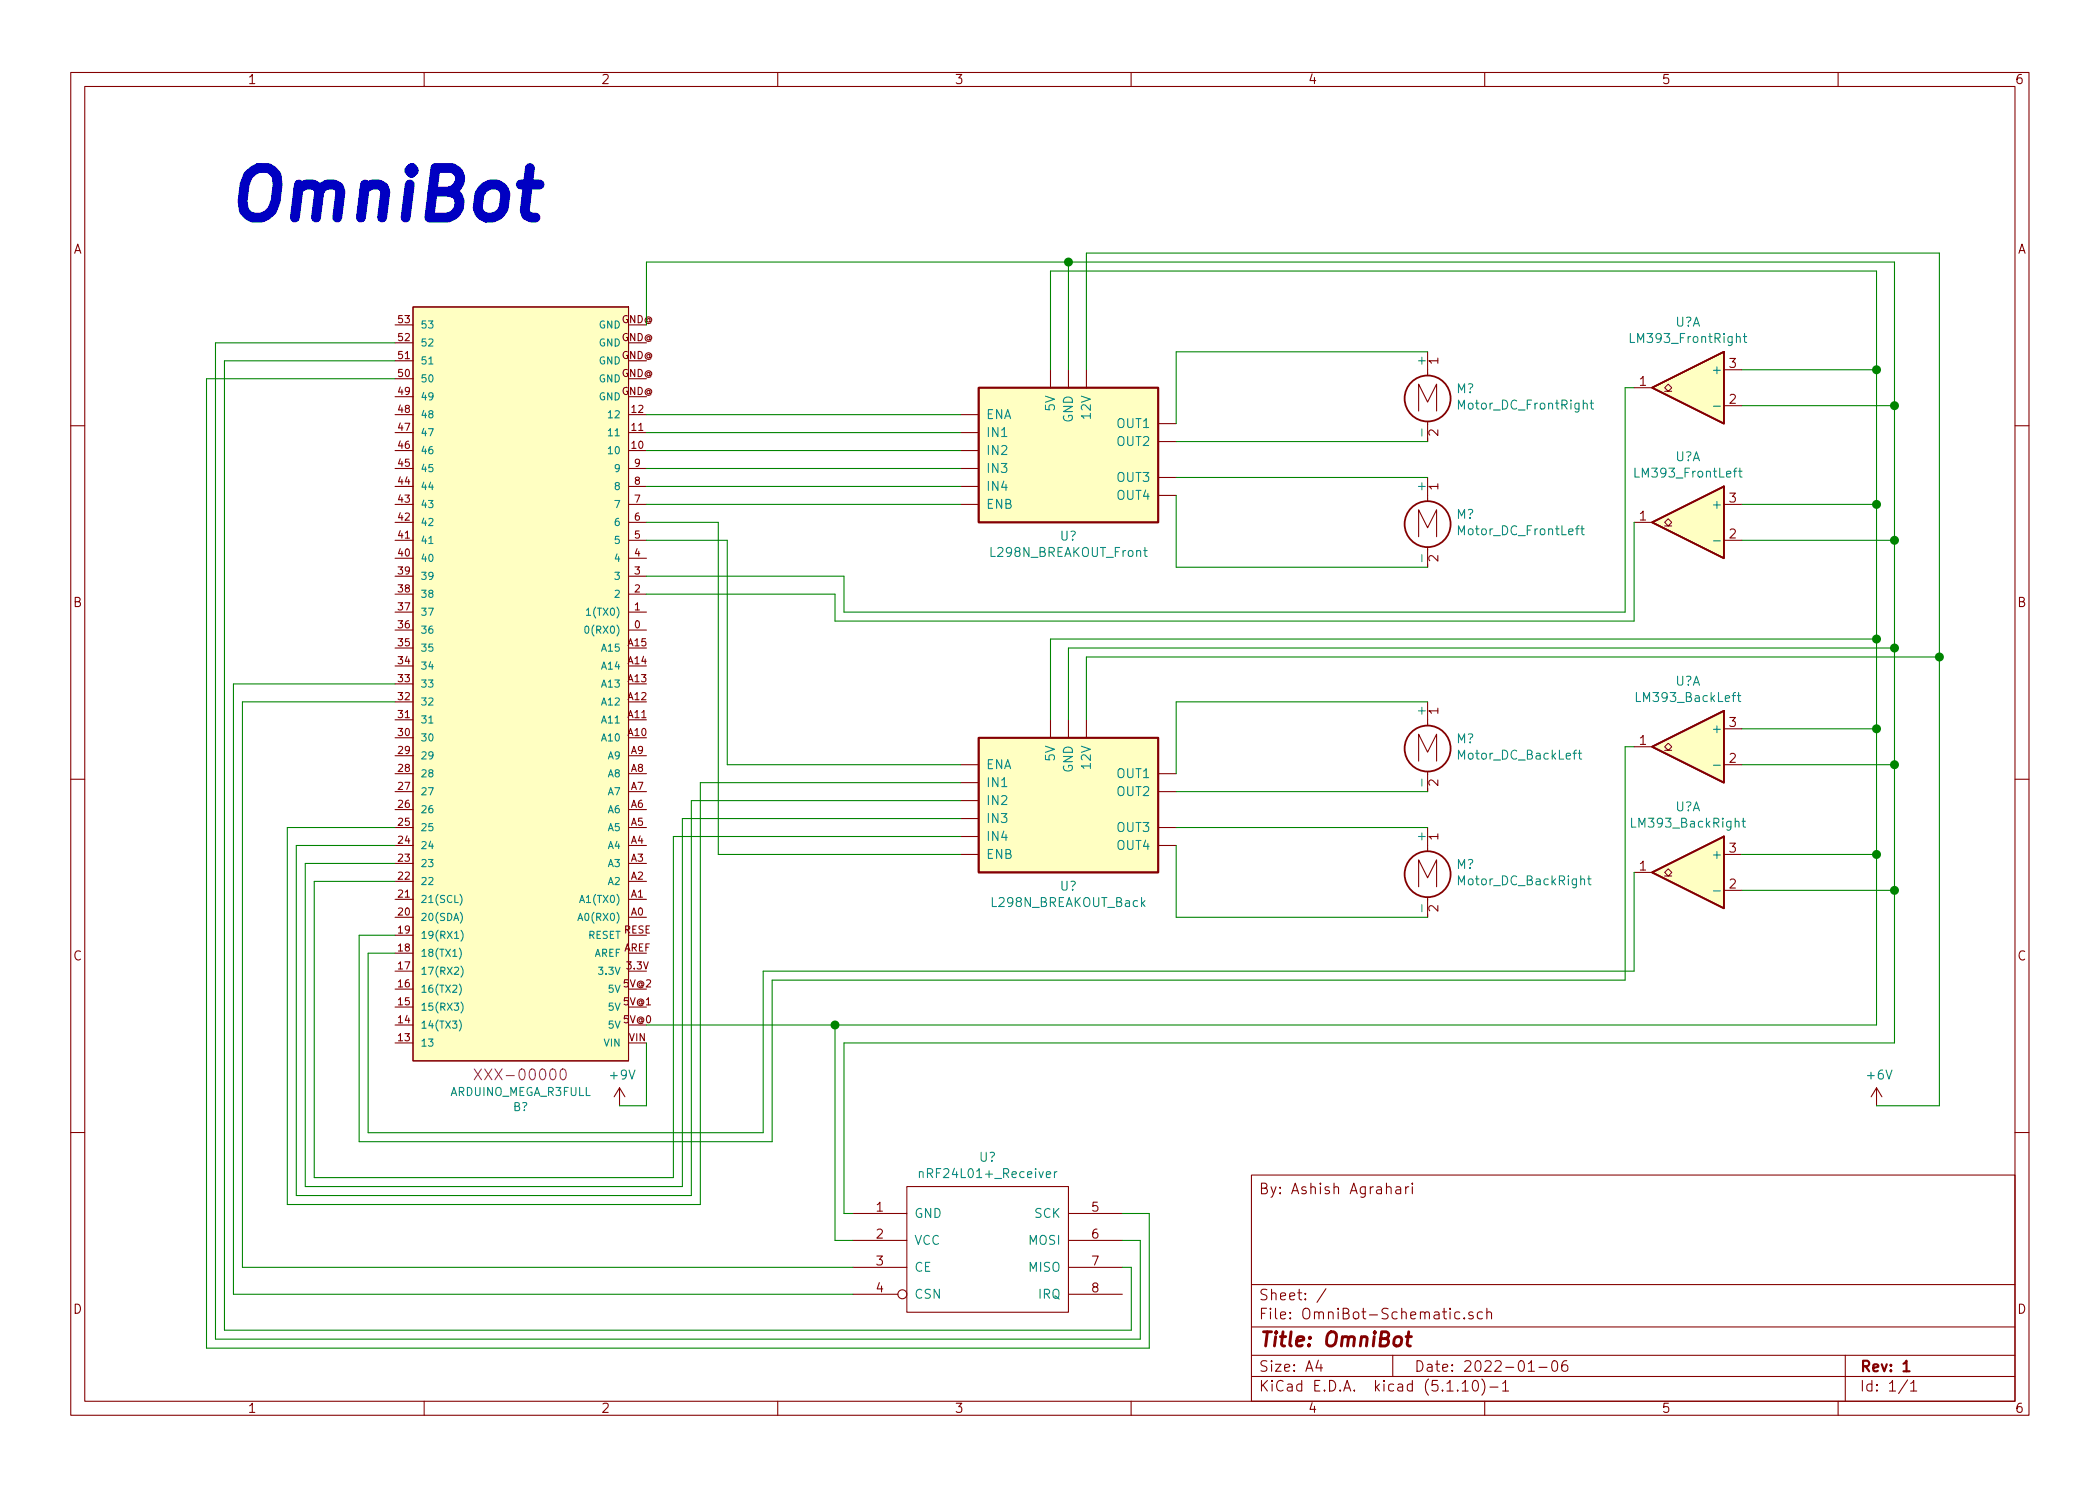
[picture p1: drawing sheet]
EESchema Schematic File Version 4
EELAYER 30 0
EELAYER END
$Descr A4 11693 8268
encoding utf-8
Sheet 1 1
Title "OmniBot"
Date "2022-01-06"
Rev "1"
Comp ""
Comment1 ""
Comment2 ""
Comment3 ""
Comment4 "By: Ashish Agrahari"
$EndDescr
$Comp
L myelin-kicad:nRF24L01+ U?
U 1 1
P 5500 6950
F 0 "U?" H 5500 7465 50  0000 C CNN
F 1 "nRF24L01+_Receiver" H 5500 7374 50  0000 C CNN
F 2 "MODULE" H 5500 7050 50  0001 C CNN
F 3 "DOCUMENTATION" H 5500 6900 50  0001 C CNN
	1    5500 6950
	1    0    0    -1  
$EndComp
Wire Wire Line
	6550 1950 6550 2350
Wire Wire Line
	6550 2750 6550 3150
Wire Wire Line
	6550 3150 7950 3150
Wire Wire Line
	7950 2650 6550 2650
Wire Wire Line
	7950 1950 6550 1950
$Comp
L Motor:Motor_DC M?
U 1 1
P 7950 2850
F 0 "M?" H 8108 2846 50  0000 L CNN
F 1 "Motor_DC_FrontLeft" H 8108 2755 50  0000 L CNN
F 2 "" H 7950 2760 50  0001 C CNN
F 3 "~" H 7950 2760 50  0001 C CNN
	1    7950 2850
	1    0    0    -1  
$EndComp
$Comp
L Motor:Motor_DC M?
U 1 1
P 7950 2150
F 0 "M?" H 8108 2146 50  0000 L CNN
F 1 "Motor_DC_FrontRight" H 8108 2055 50  0000 L CNN
F 2 "" H 7950 2060 50  0001 C CNN
F 3 "~" H 7950 2060 50  0001 C CNN
	1    7950 2150
	1    0    0    -1  
$EndComp
Wire Wire Line
	7950 2450 6550 2450
$Comp
L AA_Custom_Components:L298N_BREAKOUT U?
U 1 1
P 5950 2550
F 0 "U?" H 5950 2125 50  0000 C CNN
F 1 "L298N_BREAKOUT_Front" H 5950 2034 50  0000 C CNN
F 2 "" H 6000 3100 50  0001 L CNN
F 3 "" H 6100 2800 50  0001 C CNN
	1    5950 2550
	1    0    0    -1  
$EndComp
Wire Wire Line
	5350 2300 3600 2300
Wire Wire Line
	3600 2400 5350 2400
Wire Wire Line
	5350 2500 3600 2500
Wire Wire Line
	5350 2600 3600 2600
Wire Wire Line
	5350 2700 3600 2700
Wire Wire Line
	5350 2800 3600 2800
Wire Wire Line
	4000 2900 3600 2900
Wire Wire Line
	6250 7050 6300 7050
Wire Wire Line
	6300 7050 6300 7400
Wire Wire Line
	6250 6900 6350 6900
Wire Wire Line
	6350 6900 6350 7450
Wire Wire Line
	6250 6750 6400 6750
Wire Wire Line
	6400 6750 6400 7500
Wire Wire Line
	4050 3000 4050 4250
Wire Wire Line
	4050 3000 3600 3000
$Comp
L Comparator:LM393 U?
U 1 1
P 9400 2150
F 0 "U?" H 9400 2517 50  0000 C CNN
F 1 "LM393_FrontRight" H 9400 2426 50  0000 C CNN
F 2 "" H 9400 2150 50  0001 C CNN
F 3 "http://www.ti.com/lit/ds/symlink/lm393.pdf" H 9400 2150 50  0001 C CNN
	1    9400 2150
	-1   0    0    -1  
$EndComp
Wire Wire Line
	4700 3200 4700 3400
Wire Wire Line
	4700 3400 9050 3400
Wire Wire Line
	3600 3200 4700 3200
Wire Wire Line
	2000 5200 2200 5200
Wire Wire Line
	2000 5200 2000 6350
Wire Wire Line
	2050 6300 2050 5300
Wire Wire Line
	2050 5300 2200 5300
Wire Wire Line
	4650 3450 4650 3300
Wire Wire Line
	3600 3300 4650 3300
Wire Wire Line
	1350 3900 1350 7050
Wire Wire Line
	1150 2100 1150 7500
Wire Wire Line
	1350 3900 2200 3900
Wire Wire Line
	1300 3800 2200 3800
Wire Wire Line
	1600 4600 2200 4600
Wire Wire Line
	1650 4700 2200 4700
Wire Wire Line
	1700 4800 2200 4800
Wire Wire Line
	1750 4900 2200 4900
Wire Wire Line
	1750 6550 3750 6550
Wire Wire Line
	1700 6600 3800 6600
Wire Wire Line
	1650 6650 3850 6650
Wire Wire Line
	1600 6700 3900 6700
Wire Wire Line
	1150 2100 2200 2100
Wire Wire Line
	1250 2000 2200 2000
Wire Wire Line
	1200 1900 2200 1900
Wire Wire Line
	1750 4900 1750 6550
Wire Wire Line
	1700 4800 1700 6600
Wire Wire Line
	1650 4700 1650 6650
Wire Wire Line
	1600 4600 1600 6700
Wire Wire Line
	4250 6300 4250 5400
Wire Wire Line
	2050 6300 4250 6300
Wire Wire Line
	4300 6350 4300 5450
Wire Wire Line
	4300 5450 9050 5450
Wire Wire Line
	4300 6350 2000 6350
Wire Wire Line
	4000 4750 4000 2900
Wire Wire Line
	1300 3800 1300 7200
$Comp
L SparkFun-Boards:ARDUINO_MEGA_R3FULL B?
U 1 1
P 2900 3800
F 0 "B?" H 2900 6160 45  0000 C CNN
F 1 "ARDUINO_MEGA_R3FULL" H 2900 6076 45  0000 C CNN
F 2 "ARDUINO_MEGA" H 2900 5950 20  0001 C CNN
F 3 "" H 2900 3800 50  0001 C CNN
F 4 "XXX-00000" H 2900 5981 60  0000 C CNN "Field4"
	1    2900 3800
	-1   0    0    1   
$EndComp
Wire Wire Line
	9100 3450 9100 2900
Wire Wire Line
	9100 3450 4650 3450
Wire Wire Line
	9050 3400 9050 2150
Wire Wire Line
	9050 2150 9100 2150
$Comp
L Comparator:LM393 U?
U 1 1
P 9400 2900
F 0 "U?" H 9400 3267 50  0000 C CNN
F 1 "LM393_FrontLeft" H 9400 3176 50  0000 C CNN
F 2 "" H 9400 2900 50  0001 C CNN
F 3 "http://www.ti.com/lit/ds/symlink/lm393.pdf" H 9400 2900 50  0001 C CNN
	1    9400 2900
	-1   0    0    -1  
$EndComp
Wire Wire Line
	3600 1800 3600 1450
Wire Wire Line
	3600 1450 5950 1450
Wire Wire Line
	10550 1450 10550 2250
Wire Wire Line
	9700 3000 10550 3000
Connection ~ 10550 3000
Wire Wire Line
	10550 3000 10550 3600
Wire Wire Line
	9700 2250 10550 2250
Connection ~ 10550 2250
Wire Wire Line
	10550 2250 10550 3000
Wire Wire Line
	5950 3600 10550 3600
Wire Wire Line
	5950 2050 5950 1450
Connection ~ 5950 1450
Wire Wire Line
	5950 1450 10550 1450
Connection ~ 10550 3600
Wire Wire Line
	9700 2050 10450 2050
Connection ~ 10450 2050
Wire Wire Line
	10450 2050 10450 2800
Wire Wire Line
	9700 2800 10450 2800
Connection ~ 10450 2800
Wire Wire Line
	10450 2800 10450 3550
Wire Wire Line
	5850 3550 10450 3550
Connection ~ 10450 3550
Wire Wire Line
	4750 6900 4650 6900
Wire Wire Line
	4700 5800 10550 5800
Wire Wire Line
	5850 1500 10450 1500
Wire Wire Line
	6050 3650 10800 3650
Wire Wire Line
	10800 1400 6050 1400
Connection ~ 10800 3650
Connection ~ 10450 4750
Connection ~ 10450 4050
Wire Wire Line
	10450 3550 10450 4050
Wire Wire Line
	10550 3600 10550 4250
Connection ~ 10550 4250
Connection ~ 10550 4950
Wire Wire Line
	10550 4950 10550 5800
Wire Wire Line
	10550 4250 10550 4950
Wire Wire Line
	10450 4750 10450 5700
Wire Wire Line
	10450 4050 10450 4750
Wire Wire Line
	4250 5400 9100 5400
Wire Wire Line
	3900 4350 3900 6700
Wire Wire Line
	3850 4450 3850 6650
Wire Wire Line
	3800 4550 3800 6600
Wire Wire Line
	3750 4650 3750 6550
Wire Wire Line
	6050 4000 6050 3650
Wire Wire Line
	5950 3600 5950 4000
Wire Wire Line
	9700 4750 10450 4750
Wire Wire Line
	9700 4050 10450 4050
Wire Wire Line
	5850 3550 5850 4000
Wire Wire Line
	9700 4250 10550 4250
Wire Wire Line
	9700 4950 10550 4950
Wire Wire Line
	9050 4150 9100 4150
Wire Wire Line
	9050 5450 9050 4150
Wire Wire Line
	9100 5400 9100 4850
Wire Wire Line
	4050 4250 5350 4250
Wire Wire Line
	5350 4350 3900 4350
Wire Wire Line
	3850 4450 5350 4450
Wire Wire Line
	3800 4550 5350 4550
Wire Wire Line
	3750 4650 5350 4650
Wire Wire Line
	5350 4750 4000 4750
$Comp
L AA_Custom_Components:L298N_BREAKOUT U?
U 1 1
P 5950 4500
F 0 "U?" H 5950 4075 50  0000 C CNN
F 1 "L298N_BREAKOUT_Back" H 5950 3984 50  0000 C CNN
F 2 "" H 6000 5050 50  0001 L CNN
F 3 "" H 6100 4750 50  0001 C CNN
	1    5950 4500
	1    0    0    -1  
$EndComp
Wire Wire Line
	7950 4400 6550 4400
$Comp
L Motor:Motor_DC M?
U 1 1
P 7950 4100
F 0 "M?" H 8108 4096 50  0000 L CNN
F 1 "Motor_DC_BackLeft" H 8108 4005 50  0000 L CNN
F 2 "" H 7950 4010 50  0001 C CNN
F 3 "~" H 7950 4010 50  0001 C CNN
	1    7950 4100
	1    0    0    -1  
$EndComp
$Comp
L Motor:Motor_DC M?
U 1 1
P 7950 4800
F 0 "M?" H 8108 4796 50  0000 L CNN
F 1 "Motor_DC_BackRight" H 8108 4705 50  0000 L CNN
F 2 "" H 7950 4710 50  0001 C CNN
F 3 "~" H 7950 4710 50  0001 C CNN
	1    7950 4800
	1    0    0    -1  
$EndComp
Wire Wire Line
	7950 3900 6550 3900
Wire Wire Line
	7950 4600 6550 4600
Wire Wire Line
	6550 5100 7950 5100
Wire Wire Line
	6550 4700 6550 5100
Wire Wire Line
	6550 3900 6550 4300
$Comp
L Comparator:LM393 U?
U 1 1
P 9400 4850
F 0 "U?" H 9400 5217 50  0000 C CNN
F 1 "LM393_BackRight" H 9400 5126 50  0000 C CNN
F 2 "" H 9400 4850 50  0001 C CNN
F 3 "http://www.ti.com/lit/ds/symlink/lm393.pdf" H 9400 4850 50  0001 C CNN
	1    9400 4850
	-1   0    0    -1  
$EndComp
$Comp
L Comparator:LM393 U?
U 1 1
P 9400 4150
F 0 "U?" H 9400 4517 50  0000 C CNN
F 1 "LM393_BackLeft" H 9400 4426 50  0000 C CNN
F 2 "" H 9400 4150 50  0001 C CNN
F 3 "http://www.ti.com/lit/ds/symlink/lm393.pdf" H 9400 4150 50  0001 C CNN
	1    9400 4150
	-1   0    0    -1  
$EndComp
Wire Wire Line
	5850 1500 5850 2050
Wire Wire Line
	10450 1500 10450 2050
Wire Wire Line
	6050 1400 6050 2050
Wire Wire Line
	10800 1400 10800 3650
Text Notes 1250 1250 0    276  Italic 55
OmniBot
$Comp
L power:+9V #PWR?
U 1 1
P 3450 6150
F 0 "#PWR?" H 3450 6000 50  0001 C CNN
F 1 "+9V" H 3465 6323 50  0000 C CNN
F 2 "" H 3450 6150 50  0001 C CNN
F 3 "" H 3450 6150 50  0001 C CNN
	1    3450 6150
	1    0    0    -1  
$EndComp
Wire Wire Line
	3600 5800 3600 6150
Wire Wire Line
	3600 6150 3450 6150
Wire Wire Line
	3600 5700 4650 5700
Wire Wire Line
	4700 5800 4700 6750
Wire Wire Line
	4700 6750 4750 6750
Connection ~ 4650 5700
Wire Wire Line
	4650 5700 10450 5700
Wire Wire Line
	4650 5700 4650 6900
Wire Wire Line
	1150 7500 6400 7500
Wire Wire Line
	1200 7450 6350 7450
Wire Wire Line
	1200 1900 1200 7450
Wire Wire Line
	1250 7400 6300 7400
Wire Wire Line
	1250 2000 1250 7400
Wire Wire Line
	1300 7200 4750 7200
Wire Wire Line
	1350 7050 4750 7050
$Comp
L power:+6V #PWR?
U 1 1
P 10450 6150
F 0 "#PWR?" H 10450 6000 50  0001 C CNN
F 1 "+6V" H 10465 6323 50  0000 C CNN
F 2 "" H 10450 6150 50  0001 C CNN
F 3 "" H 10450 6150 50  0001 C CNN
	1    10450 6150
	1    0    0    -1  
$EndComp
Wire Wire Line
	10450 6150 10800 6150
Wire Wire Line
	10800 3650 10800 6150
$EndSCHEMATC
